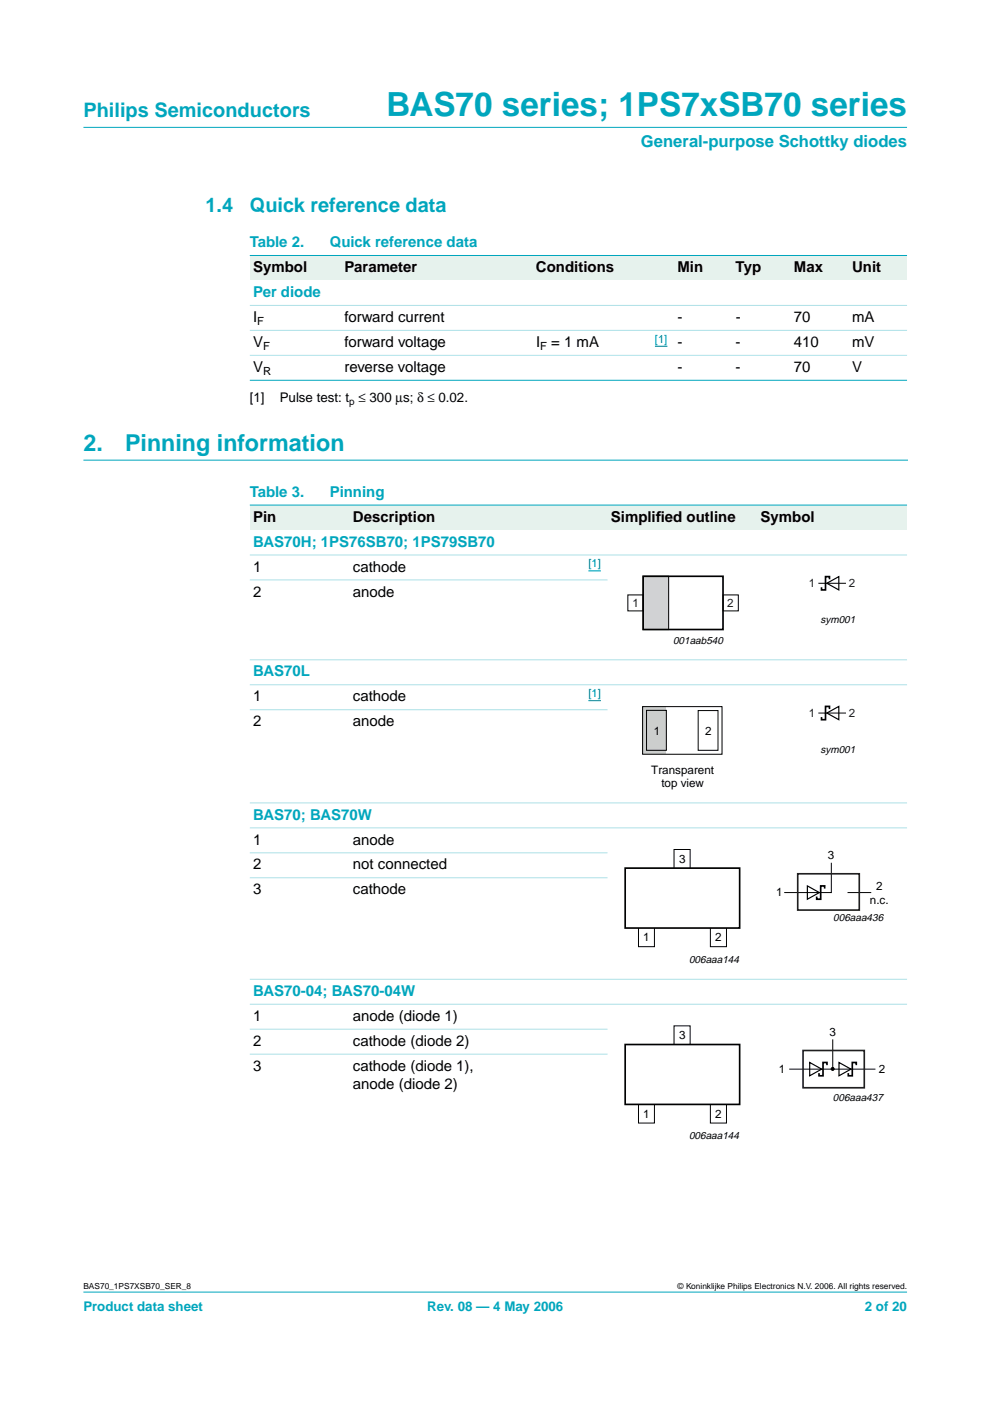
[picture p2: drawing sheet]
<svg xmlns="http://www.w3.org/2000/svg" width="210mm" height="297mm" viewBox="0 0 210 297" stroke-linecap="round" stroke-linejoin="round" font-family="sans-serif">
<g fill="#00a6bd" stroke="#00a6bd" stroke-width=".21">
<path d="M17.7 273.9h174.6z"/>
<path d="M17.7 27h174.6z"/>
</g>
<path d="M17.7 97.6h174.7" fill="none" stroke="#00a6bd" stroke-width=".21"/>
<g fill="#e6f2ed">
<path d="M53 54.2h19.4v5.3h-19.4z" fill-rule="evenodd"/>
<path d="M72.4 54.2h40.5v5.3h-40.5z" fill-rule="evenodd"/>
<path d="M112.9 54.2h24.7v5.3h-24.7z" fill-rule="evenodd"/>
<path d="M137.6 54.2h5.3v5.3h-5.3z" fill-rule="evenodd"/>
<path d="M142.9 54.2h12.4v5.3h-12.4z" fill-rule="evenodd"/>
<path d="M155.3 54.2h12.3v5.3h-12.3z" fill-rule="evenodd"/>
<path d="M167.6 54.2h12.4v5.3h-12.4z" fill-rule="evenodd"/>
<path d="M180 54.2h12.3v5.3h-12.3z" fill-rule="evenodd"/>
</g>
<path d="M138.9 73.4h2.6" fill="none" stroke="#00f" stroke-width=".21"/>
<g fill="#00a6bd" stroke="#00a6bd" stroke-width=".21">
<path d="M53 54.2h139.3z"/>
<path d="M53 80.6h139.3z"/>
</g>
<g fill="#ade0e6" stroke="#ade0e6" stroke-width=".21">
<path d="M53 64.8h139.3z"/>
<path d="M53 70h139.3z"/>
<path d="M53 75.3h139.3z"/>
</g>
<g fill="#e6f2ed">
<path d="M53 107.1h21.1v5.3h-21.1z" fill-rule="evenodd"/>
<path d="M74.1 107.1h44.1v5.3h-44.1z" fill-rule="evenodd"/>
<path d="M118.2 107.1h10.6v5.3h-10.6z" fill-rule="evenodd"/>
<path d="M128.8 107.1h31.8v5.3h-31.8z" fill-rule="evenodd"/>
<path d="M160.6 107.1h31.7v5.3h-31.7z" fill-rule="evenodd"/>
</g>
<path d="M124.8 121h2.6M124.8 148.6h2.6" fill="none" stroke="#00f" stroke-width=".21"/>
<path d="M53 107.1h139.3z" fill="#00a6bd" stroke="#00a6bd" stroke-width=".21"/>
<g fill="#ade0e6" stroke="#ade0e6" stroke-width=".21">
<path d="M53 117.7h139.3z"/>
<path d="M53 123h75.8z"/>
<path d="M53 139.9h139.3z"/>
<path d="M53 145.2h139.3z"/>
<path d="M53 150.5h75.8z"/>
<path d="M53 170.2h139.3z"/>
<path d="M53 175.5h139.3z"/>
<path d="M53 180.8h75.8z"/>
<path d="M53 186.1h75.8z"/>
<path d="M53 207.6h139.3z"/>
<path d="M53 212.9h139.3z"/>
<path d="M53 218.2h75.8z"/>
<path d="M53 223.5h75.8z"/>
</g>
<path d="M136.4 122.2h5.4v11.3h-5.4z" fill="#d1d2d4" stroke="#000" stroke-width=".21"/>
<path d="M136.4 122.2h16.9v11.3h-16.9zM175.9 122.8v-.5h-.9v2.8h-.8v-.6" fill="none" stroke="#000" stroke-width=".35"/>
<path d="M133.1 126.1h3.3v3.4h-3.3zM153.3 126.1h3.2v3.4h-3.2zM173.6 123.7h5.7" fill="none" stroke="#000" stroke-width=".21"/>
<path d="M175.3 123.7l2.5-1.4v2.8z" fill="none" stroke="#000" stroke-width=".25"/>
<path d="M136.2 149.8h5.1v10.1h-5.1z" fill="#ccc"/>
<g fill="none" stroke="#000" stroke-width=".21">
<path d="M136.2 149.8h16.9v10.1h-16.9zM137.1 150.6h4.2v8.5h-4.2zM148 150.7h4.2v8.4h-4.2zM173.6 151.2h5.7M135.4 196.8v3.9h3.4v-3.9M142.9 184.1v-4h3.4v4M154 196.8v3.9h-3.4v-3.9M176.3 183v6.2h-9.9M179.7 189.2h5M135.4 234.2v3.9h3.4v-3.9M142.9 221.4v-3.9h3.4v4M154 234.2v3.9h-3.4v-3.9"/>
<path d="M167.4 226.7h18.1M176.6 220.4v6.2"/>
</g>
<path d="M175.3 151.2l2.5-1.4v2.8zM171.2 187.8l2.5 1.4-2.5 1.5zM171.7 225.3l2.5 1.4-2.5 1.4zM177.9 225.3l2.5 1.4-2.5 1.4z" fill="none" stroke="#000" stroke-width=".25"/>
<path d="M175.9 150.3v-.5h-.9v2.8h-.8v-.6M132.6 184.1h24.2v12.7h-24.2zM174.9 188.4v-.6h-.9v2.9h-.8v-.6M132.6 221.5h24.2v12.7h-24.2zM175.3 225.8v-.5h-.8v2.8h-.8v-.6M181.6 225.8v-.5h-.9v2.8h-.8v-.6" fill="none" stroke="#000" stroke-width=".35"/>
<path d="M169.1 185.3h13.1v7.7h-13.1zM170.3 222.7h12.9v7.9h-12.9z" fill="none" stroke="#231f20" stroke-width=".35"/>
<circle cx="176.5" cy="226.6" r=".32" fill="#000" stroke="#000" stroke-width=".21"/>
<text font-size="7.1" fill="#00a6bd" x="81.9" y="24.7">BAS70 series; 1PS7xSB70 series</text>
<g font-size="4.9" fill="#00a6bd">
<text x="17.7" y="95.6">2.</text>
<text x="26.5" y="95.6">Pinning information</text>
</g>
<g font-size="4.2" fill="#00a6bd">
<text x="17.7" y="24.9">Philips Semiconductors</text>
<text x="43.6" y="45">1.4</text>
<text x="53" y="45">Quick reference data</text>
</g>
<text font-size="3.5" fill="#00a6bd" x="135.9" y="31.1">General-purpose Schottky diodes</text>
<g font-size="3.2" fill="#00a6bd">
<text x="53" y="52.4">Table 2.</text>
<text x="69.9" y="52.4">Quick reference data</text>
<text x="53.7" y="63">Per diode</text>
<text x="53" y="105.3">Table 3.</text>
<text x="69.9" y="105.3">Pinning</text>
<text x="53.7" y="115.9">BAS70H; 1PS76SB70; 1PS79SB70</text>
<text x="53.7" y="143.4">BAS70L</text>
<text x="53.7" y="173.8">BAS70; BAS70W</text>
<text x="53.7" y="211.2">BAS70-04; BAS70-04W</text>
</g>
<g font-size="3.2">
<text x="53.7" y="57.7">Symbol</text>
<text x="73.1" y="57.7">Parameter</text>
<text x="113.6" y="57.7">Conditions</text>
<text x="143.6" y="57.7">Min</text>
<text x="156" y="57.7">Typ</text>
<text x="168.3" y="57.7">Max</text>
<text x="180.7" y="57.7">Unit</text>
<text x="53.7" y="68.3">I</text>
<text x="73.1" y="68.3">forward current</text>
<text x="143.6" y="68.3">-</text>
<text x="156" y="68.3">-</text>
<text x="168.3" y="68.3">70</text>
<text x="180.7" y="68.3">mA</text>
<text x="53.7" y="73.6">V</text>
<text x="73.1" y="73.6">forward voltage</text>
<text x="113.6" y="73.6">I</text>
<text x="116.9" y="73.6">= 1 mA</text>
<text x="143.6" y="73.6">-</text>
<text x="156" y="73.6">-</text>
<text x="168.3" y="73.6">410</text>
<text x="180.7" y="73.6">mV</text>
<text x="53.7" y="78.9">V</text>
<text x="73.1" y="78.9">reverse voltage</text>
<text x="143.6" y="78.9">-</text>
<text x="156" y="78.9">-</text>
<text x="168.3" y="78.9">70</text>
<text x="180.7" y="78.9">V</text>
<text x="53.7" y="110.6">Pin</text>
<text x="74.8" y="110.6">Description</text>
<text x="129.5" y="110.6">Simplif</text>
<text x="139" y="110.6">ied outline</text>
<text x="161.3" y="110.6">Symbol</text>
<text x="53.7" y="121.2">1</text>
<text x="74.8" y="121.2">cathode</text>
<text x="53.7" y="126.5">2</text>
<text x="74.8" y="126.5">anode</text>
<text x="53.7" y="148.7">1</text>
<text x="74.8" y="148.7">cathode</text>
<text x="53.7" y="154">2</text>
<text x="74.8" y="154">anode</text>
<text x="53.7" y="179.1">1</text>
<text x="74.8" y="179.1">anode</text>
<text x="53.7" y="184.3">2</text>
<text x="74.8" y="184.3">not connected</text>
<text x="53.7" y="189.6">3</text>
<text x="74.8" y="189.6">cathode</text>
<text x="53.7" y="216.4">1</text>
<text x="53.7" y="221.7">2</text>
<text x="74.8" y="216.4">anode (diode 1)</text>
<text x="74.8" y="221.7">cathode (diode 2)</text>
<text x="53.7" y="227">3</text>
<text x="74.8" y="227">cathode (diode 1),</text>
<text x="74.8" y="230.9">anode (diode 2)</text>
</g>
<g font-size="2.8">
<text x="53" y="85.3">[1]</text>
<text x="59.3" y="85.3">Pulse test: t ≤ 300 µs; δ ≤ 0.02.</text>
</g>
<g font-size="2.8" fill="#00a6bd">
<text x="17.7" y="278">Product data sheet</text>
<text x="90.6" y="278">Rev. 08 — 4 May 2006</text>
<text x="183.4" y="278">2 of 20</text>
</g>
<g font-size="2.5" fill="#231f20">
<text x="171.5" y="124.5">1</text>
<text x="180" y="124.5">2</text>
<text x="134.1" y="128.7">1</text>
<text x="154.2" y="128.7">2</text>
<text x="171.5" y="152">1</text>
<text x="180" y="152">2</text>
</g>
<g font-size="2.5">
<text x="138.6" y="155.7">1</text>
<text x="149.5" y="155.7">2</text>
<text x="138.1" y="164.2">Transparent</text>
<text x="140.2" y="166.8">top view</text>
<text x="144" y="182.9">3</text>
<text x="175.5" y="182.2">3</text>
<text x="164.6" y="190">1</text>
<text x="184.4" y="191.7">n.c.</text>
<text x="185.7" y="188.7">2</text>
<text x="136.4" y="199.6">1</text>
<text x="151.6" y="199.6">2</text>
<text x="144" y="220.3">3</text>
<text x="175.9" y="219.7">3</text>
<text x="165.1" y="227.5">1</text>
<text x="186.3" y="227.5">2</text>
<text x="136.4" y="237">1</text>
<text x="151.6" y="237">2</text>
</g>
<g font-size="2.4">
<text x="54.6" y="68.9">F</text>
<text x="55.8" y="74.1">F</text>
<text x="114.5" y="74.1">F</text>
<text x="55.8" y="79.4">R</text>
</g>
<g font-size="2.4" fill="#00f">
<text x="138.9" y="72.6">[1]</text>
<text x="124.8" y="120.2">[1]</text>
<text x="124.8" y="147.8">[1]</text>
</g>
<g font-size="2.2">
<text x="142.7" y="136.5">001aab540</text>
<text x="173.9" y="132.1">sym001</text>
<text x="173.9" y="159.6">sym001</text>
<text x="176.7" y="195.2">006aaa436</text>
<text x="146.1" y="204.1">006aaa144</text>
<text x="176.6" y="233.5">006aaa437</text>
<text x="146.1" y="241.5">006aaa144</text>
</g>
<text font-size="2.1" x="74.1" y="85.8">p</text>
<g font-size="1.8">
<text x="17.7" y="273.4">BAS70_1PS7XSB70_SER_8</text>
<text x="143.7" y="273.4">© Koninklijke Philips Electronics N.V. 2006. All rights reserved.</text>
</g>
</svg>
